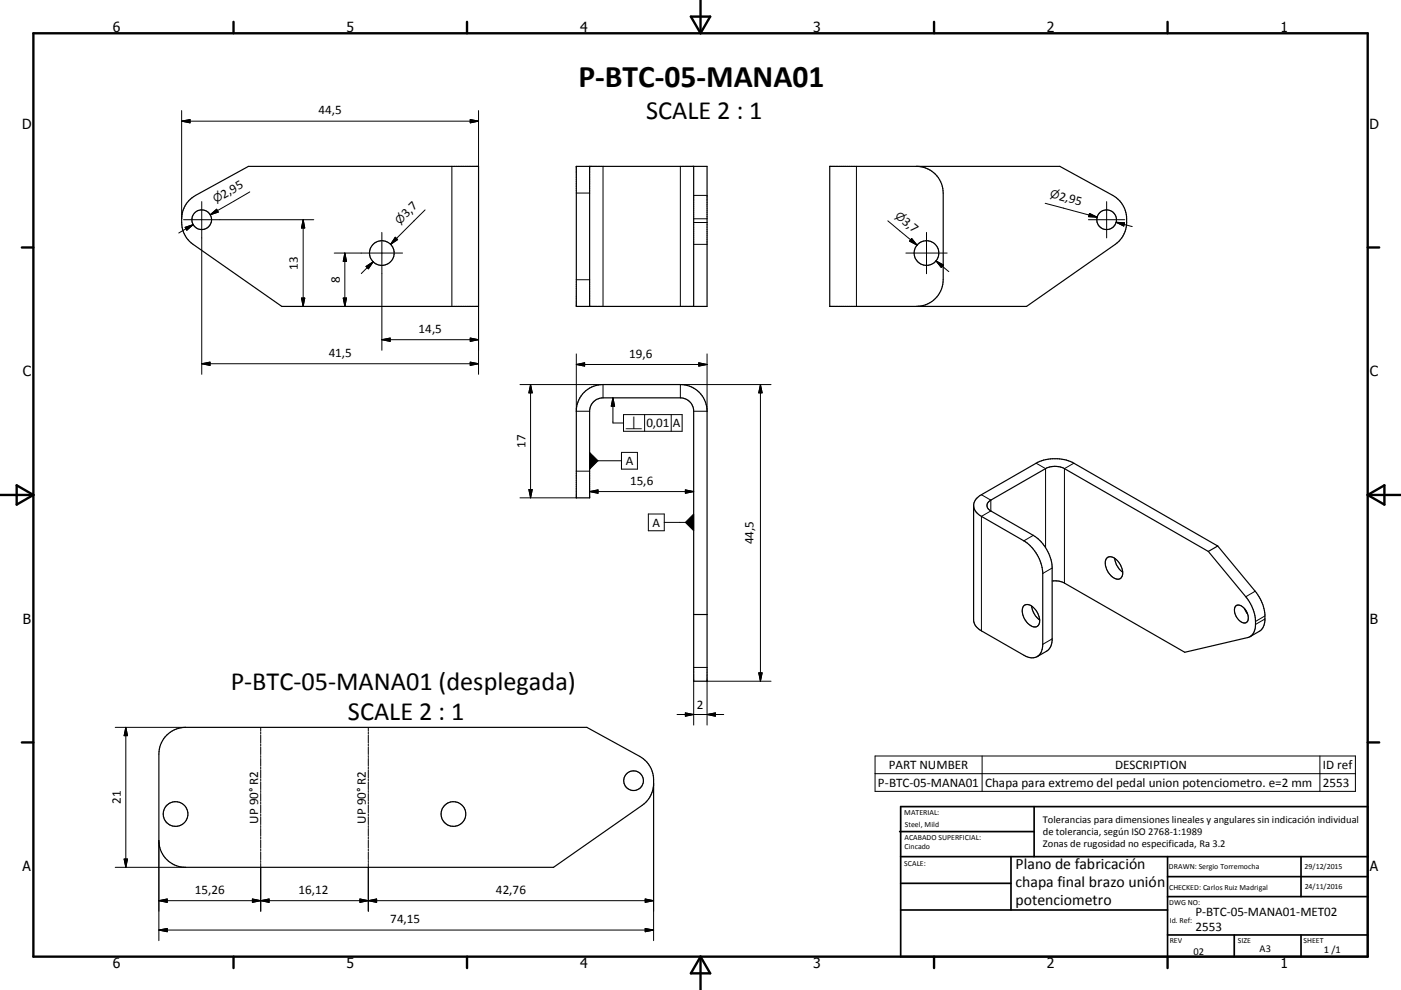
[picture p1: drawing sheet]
<svg xmlns="http://www.w3.org/2000/svg" width="420mm" height="297mm" viewBox="0 0 420 297" stroke-linecap="round" stroke-linejoin="round" font-family="sans-serif">
<g fill="none" stroke="#000" stroke-width=".36">
<path d="M172.8 49.9h39.2v42h-39.2zM176.8 49.9v42M208 49.9v42M248.8 49.9h69l15.8 8.7a9 9 0 0 1 .8 14.7l-26.6 18.6h-59zM274.8 49.9a8 8 0 0 1 8 8v26a8.1 8.1 0 0 1-8 8M56.6 60.3l2-1.7 15.9-8.7h69v42h-59l-26.6-18.6a9.1 9.1 0 0 1-1.3-13zM175.1 117.7a7.9 7.9 0 0 1 5.7-2.3h23.2a8 8 0 0 1 8 8v81h-4v-81a4 4 0 0 0-4-4h-23.2a4 4 0 0 0-4 4v26h-4v-26a8.1 8.1 0 0 1 2.3-5.7zM291.9 151.7a3.9 3.9 0 0 1 2.3-3.3l16.4-9.4a12.4 12.4 0 0 1 11.4 0l43.1 24.8M291.9 151.7a3.9 3.9 0 0 0 2.3 3.2l12.8 7.4a12.4 12.4 0 0 1 5.6 9.7v21.3a4.2 4.2 0 0 1-1.6 3.7M291.9 151.7v34.3a3.9 3.9 0 0 0 2.3 3.3l12.8 7.3a4 4 0 0 0 4 .4M315.4 174.3a5.9 5.9 0 0 1 3.7 .6l36.1 20.8 19.6-4.7M332 167.3a2.88 2.88 0 0 1 3.6 1.7 3.6 3.6 0 0 1 .3 4.6 3.2 3.2 0 0 1-3.7-2 3.6 3.6 0 0 1-.2-4.3z"/>
<path d="M334.2 167.5a5.9 5.9 0 0 0 2.4 4.2M362.3 165.4l11.2 13.6a11.2 11.2 0 0 1 2.4 10.8l-1.1 1.2M362.3 165.4l-43.2-24.8a6.2 6.2 0 0 0-5.6 0l-16.4 9.4a1.72 1.72 0 0 0-1.2 1.7 1.72 1.72 0 0 0 1.2 1.6l12.7 7.3a12.5 12.5 0 0 1 5.6 9.8v21.8a4 4 0 0 1-1.6 3.2l-2.9 1.6M365.1 163.8l11.2 13.6a12.7 12.7 0 0 1 2.9 8.8 4 4 0 0 1-1.6 3.2l-2.9 1.6M365.1 163.8l-2.8 1.6M208 184.4h4M306.9 181.8a2.01 2.01 0 0 1 2.9 .5 4.4 4.4 0 0 1 1.4 5.4 2.16 2.16 0 0 1-3-.6 4.6 4.6 0 0 1-1.3-5.3zM309.3 181.8a6.1 6.1 0 0 0 2.4 4.2M370.4 181.9a1.91 1.91 0 0 1 2.9 .9 3.1 3.1 0 0 1 .4 3.9 2.57 2.57 0 0 1-3.1-1.8 3.1 3.1 0 0 1-.2-3zM373.2 182.7l.8 1.4M50 220.6a7.8 7.8 0 0 1 5.6-2.4h120.3l15.9 8.7a8.9 8.9 0 0 1 .7 14.7l-26.5 18.6h-110.4a8 8 0 0 1-8-8v-26a7.9 7.9 0 0 1 2.4-5.6z"/>
<circle cx="60.5" cy="65.9" r="2.96"/>
<circle cx="114.5" cy="75.9" r="3.7"/>
<circle cx="277.8" cy="75.9" r="3.7"/>
<circle cx="331.8" cy="65.9" r="2.96"/>
<circle cx="190" cy="234.2" r="2.95"/>
<circle cx="52.6" cy="244.2" r="3.7"/>
<circle cx="135.9" cy="244.2" r="3.7"/>
</g>
<g fill="none" stroke="#000" stroke-width=".3">
<path d="M54.5 36.3h89M54.5 36.3l2.5-.4v1zM54.5 33.2v32.4M141 35.9l2.5 .4-2.5 .6zM143.5 33.2v16.7M74.9 57.6l-11.9 6.8M135.5 49.9v42M172.8 57.9h4M180.8 49.9v42M204 49.9v42M208 58.6h4M256.8 49.9v42"/>
<path d="M55 65.9h39.1M55.5 68.2l2.4-.8-1.9 1.7zM57.9 67.4l-4.3 2.5M60.5 60.5v51.8M63 64.4l1.9-1.6 .5 .8zM65.2 63.2l-2.2 1.2M90.9 65.9v26M90.9 65.9l.5 2.5h-1zM100.2 75.9h20.5M103.4 75.9v16M103.4 75.9l.5 2.5h-1zM109.7 79.9l2.2-1.4-1.5 2.2z"/>
<path d="M111.9 78.5l-3.6 3.6M114.5 69.7v35.4M118.5 71.2l.7 .7-2.1 1.4zM118.9 71.5l-1.8 1.8M127.4 63l-10.3 10.3M208 66.8h4M208 73.3h4M208 65.6h4M266.2 66.2l8.7 7.3M271.6 75.9h12.4M273.3 71.6l1.6 1.9-2.2-1.2zM277.8 69.7v12.4"/>
<path d="M280.6 78.3l3.9 3.2M280.6 78.3l2.3 1.2-.7 .8zM313.4 61l15.5 4.2M326.3 65.9h10.9M326.5 64.5l2.4 .7M326.6 64l2.3 1.2-2.5-.2zM331.8 60.5v10.9M334.6 66.7l4.8 1.3M334.6 66.7l2.6 .2-.3 .9zM90.4 89.4h1l-.5 2.5zM102.9 89.4h1l-.5 2.5zM143.5 91.9v20.4"/>
<path d="M172.8 83.9h4M60.5 109.1h83M60.5 109.1l2.5-.5v1zM114.5 101.9h29M114.5 101.9l2.5-.5v1zM141 101.4l2.5 .5-2.5 .5zM141 108.6l2.5 .5-2.5 .5zM155.9 115.4h24.9v4M159.1 115.4v34M159.1 115.4l.5 2.5h-1zM172.8 106.2v17.2h4M172.8 109.4h39.2"/>
<path d="M172.8 109.4l2.5-.6v1zM183.8 119.4v7.5h3.1M183.8 119.4l.5 2.5h-1zM209.5 108.8l2.5 .6-2.5 .4zM212 106.2v17.2h-4M228 115.4l.5 2.5h-1zM228 115.4v89M231.2 115.4h-27.2v4M179.3 138.2h7M186.3 135.7h4.8v5h-4.8zM186.9 124.4h17.6v5h-17.6zM193.3 124.4v5"/>
<path d="M201.2 124.4v5M310.6 139l2.9 1.6v23.7M322 139l-2.9 1.6v34.3M155.9 149.4h16.9M158.6 146.9h1l-.5 2.5zM172.8 141.4h4M176.8 147.5h31.2M176.8 147.5l2.5-.5v1zM194.4 154.2h4.8v5h-4.8zM199.2 156.7h6.3M205.5 147l2.5 .5-2.5 .5zM294.2 148.4l2.9 1.6v3.3l-2.9 1.6v34.4"/>
<path d="M309.8 160.6l-2.8 1.7M315.4 170.4l-2.8 1.6M376.3 177.4l-2.8 1.6M315.4 191.7l-2.8 1.6M379.2 185.7l-2.8 1.6M379.2 184.8l-2.8 1.6M34.5 218.2h21.1M37.7 218.2v42M37.7 218.2l.5 2.5h-1zM78.2 218.2v1.2M78.2 219.7v.5M110.4 218.2v1.2"/>
<path d="M110.4 219.7v.5M203 214.4h14M205.5 213.9l2.5 .5-2.5 .5zM208 200.2h4M208 204.4v13.1M212 214.4l2.5-.5v1zM227.5 201.9h1l-.5 2.5zM231.2 204.4h-19.2v13.1M78.2 220.6v2.3M78.2 223.2v.6M78.2 224.1v2.3M78.2 226.7v.6"/>
<path d="M78.2 227.5v2.4M78.2 230.2v.6M78.2 231v2.4M78.2 233.7v.5M78.2 234.6v2.3M78.2 237.2v.6M78.2 238.1v2.3M110.4 220.6v2.3M110.4 223.2v.6M110.4 224.1v2.3M110.4 226.7v.6M110.4 227.5v2.4"/>
<path d="M110.4 230.2v.6M110.4 231v2.4M110.4 233.7v.5M110.4 234.6v2.3M110.4 237.2v.6M110.4 238.1v2.3M196 235.1v47.1M262.4 226.8h144v10.6h-144zM262.4 232.1h144M294.4 226.8v10.6M395.7 226.8v10.6M37.2 257.7h1l-.5 2.5z"/>
<path d="M47.6 252.2v30M78.2 240.7v.6M78.2 241.5v2.4M78.2 244.2v.6M78.2 245v2.4M78.2 247.7v.6M78.2 248.5v2.4M78.2 251.2v.6M78.2 252.1v2.3M78.2 254.7v.6M78.2 255.6v2.3M78.2 258.2v.6"/>
<path d="M78.2 259v14.4M110.4 240.7v.6M110.4 241.5v2.4M110.4 244.2v.6M110.4 245v2.4M110.4 247.7v.6M110.4 248.5v2.4M110.4 251.2v.6M110.4 252.1v2.3M110.4 254.7v.6M110.4 255.6v2.3M110.4 258.2v.6"/>
<path d="M110.4 259v14.4M34.5 260.2h21.1M47.6 270.2h148.4M47.6 270.2l2.5-.5v1zM47.6 279l2.5-.5v1zM47.6 279h148.4M75.7 269.7v1l5-1v1zM107.9 269.7l5 1v-1l-5 1zM193.4 269.7l2.6 .5-2.6 .5zM193.4 278.5l2.6 .5-2.6 .5z"/>
</g>
<g fill="none" stroke="#000" stroke-width=".71">
<path d="M10 10h400v277h-400zM70 6.6v3.4M140 6.6v3.4M207.1 5h5.8l-2.9 5zM210 0v10M280 6.6v3.4M350 6.6v3.4M6.6 74.2h3.4M410 74.2h3.5M0 148.5h10M5 145.6l5 2.9-5 2.9zM410 148.5h10.1"/>
<path d="M410 148.5l5.1-2.9v5.8zM6.6 222.7h3.4M410 222.7h3.5M70 287v3.4M140 287v3.4M210 287v10M210 287l2.9 5h-5.8zM280 287v3.4M350 287v3.4"/>
</g>
<g fill="none" stroke="#000" stroke-width=".51">
<path d="M269.7 249.5h40.3M270 242h140v45h-140zM270 257h140M303.1 257v16M310 242v15M350 257v30M390.1 257v12M270 265h33.1M270 273h80M350 269h60M350 263h60M350 280.5h60"/>
<path d="M370 280.5v6.5M390.1 280.5v6.5"/>
</g>
<g fill="#000" stroke="#000" stroke-width=".3">
<path d="M54.5 36.3l2.5-.4v1zM141 35.9l2.5 .4-2.5 .6zM55.5 68.2l2.4-.8-1.9 1.7zM63 64.4l1.9-1.6 .5 .8zM90.9 65.9l.5 2.5h-1zM103.4 75.9l.5 2.5h-1zM118.5 71.2l.7 .7-2.1 1.4zM273.3 71.6l1.6 1.9-2.2-1.2zM280.6 78.3l2.3 1.2-.7 .8zM326.6 64l2.3 1.2-2.5-.2zM334.6 66.7l2.6 .2-.3 .9zM90.4 89.4h1l-.5 2.5z"/>
<path d="M102.9 89.4h1l-.5 2.5zM109.7 79.9l2.2-1.4-1.5 2.2zM60.5 109.1l2.5-.5v1zM114.5 101.9l2.5-.5v1zM141 101.4l2.5 .5-2.5 .5zM141 108.6l2.5 .5-2.5 .5zM159.1 115.4l.5 2.5h-1zM172.8 109.4l2.5-.6v1zM209.5 108.8l2.5 .6-2.5 .4zM228 115.4l.5 2.5h-1zM183.8 119.4l.5 2.5h-1zM158.6 146.9h1l-.5 2.5z"/>
<path d="M176.8 135.7l2.5 2.5-2.5 2.5zM176.8 147.5l2.5-.5v1zM205.5 147l2.5 .5-2.5 .5zM208 154.2v5l-2.5-2.5zM205.5 213.9l2.5 .5-2.5 .5zM212 214.4l2.5-.5v1zM227.5 201.9h1l-.5 2.5zM37.7 218.2l.5 2.5h-1zM37.2 257.7h1l-.5 2.5zM47.6 270.2l2.5-.5v1zM47.6 279l2.5-.5v1zM75.7 269.7l2.5 .5-2.5 .5z"/>
<path d="M78.2 270.2l2.5-.5v1zM107.9 269.7l2.5 .5-2.5 .5zM110.4 270.2l2.5-.5v1zM193.4 269.7l2.6 .5-2.6 .5zM193.4 278.5l2.6 .5-2.6 .5z"/>
</g>
<text font-size="9.4" x="173.4" y="26.2">P-BTC-05-MANA01</text>
<g font-size="7.9">
<text x="193.7" y="35.7">SCALE 2 : 1</text>
<text x="69.2" y="207">P-BTC-05-MANA01 (desplegada)</text>
<text x="104.3" y="216.1">SCALE 2 : 1</text>
</g>
<g font-size="4.7">
<text x="304.5" y="260.9">Plano de fabricación</text>
<text x="304.5" y="266.2">chapa final brazo unión</text>
<text x="304.5" y="271.6">potenciometro</text>
</g>
<g font-size="4.2">
<text x="33.9" y="9.6">6</text>
<text x="103.9" y="9.6">5</text>
<text x="173.9" y="9.6">4</text>
<text x="243.8" y="9.6">3</text>
<text x="313.9" y="9.6">2</text>
<text x="383.9" y="9.6">1</text>
<text x="6.7" y="38.7">D</text>
<text x="410.5" y="38.7">D</text>
<text x="6.9" y="112.9">C</text>
<text x="410.7" y="112.9">C</text>
<text x="6.9" y="187.1">B</text>
<text x="410.7" y="187.1">B</text>
<text x="6.8" y="261.4">A</text>
<text x="410.7" y="261.4">A</text>
<text x="33.9" y="290.4">6</text>
<text x="103.9" y="290.4">5</text>
<text x="173.9" y="290.4">4</text>
<text x="243.8" y="290.4">3</text>
<text x="313.9" y="290.4">2</text>
<text x="383.9" y="290.4">1</text>
</g>
<g font-size="3.9">
<text x="95.5" y="34.3">44,5</text>
<text x="67.1" y="59.6" transform="rotate(-30 67.1 59.6)">2,95</text>
<text x="317.3" y="59.9" transform="rotate(15 317.3 59.9)">2,95</text>
<text x="121.9" y="65.5" transform="rotate(-45 121.9 65.5)">3,7</text>
<text x="270.3" y="66.9" transform="rotate(40 270.3 66.9)">3,7</text>
<text x="89.3" y="80.9" transform="rotate(-90 89.3 80.9)">13</text>
<text x="101.9" y="84.9" transform="rotate(-90 101.9 84.9)">8</text>
<text x="125.5" y="99.8">14,5</text>
<text x="98.6" y="107.1">41,5</text>
<text x="188.6" y="107.3">19,6</text>
<text x="193.8" y="128.2">0,01</text>
<text x="201.8" y="128.2">A</text>
<text x="157.6" y="134.4" transform="rotate(-90 157.6 134.4)">17</text>
<text x="187.6" y="139.5">A</text>
<text x="188.9" y="145.5">15,6</text>
<text x="195.7" y="158">A</text>
<text x="225.9" y="163.3" transform="rotate(-90 225.9 163.3)">44,5</text>
<text x="209" y="212.9">2</text>
<text x="266.4" y="230.7">PART NUMBER</text>
<text x="334.3" y="230.7">DESCRIPTION</text>
<text x="396.6" y="230.8">ID ref</text>
<text x="263.2" y="236.1">P-BTC-05-MANA01</text>
<text x="295.3" y="236.1">Chapa para extremo del pedal union potenciometro. e=2 mm</text>
<text x="396.6" y="236.1">2553</text>
<text x="36.2" y="241.2" transform="rotate(-90 36.2 241.2)">21</text>
<text x="77.4" y="247.1" transform="rotate(-90 77.4 247.1)">UP 90° R2</text>
<text x="109.6" y="247.1" transform="rotate(-90 109.6 247.1)">UP 90° R2</text>
<text x="58.4" y="268.1">15,26</text>
<text x="89.5" y="268.1">16,12</text>
<text x="148.7" y="268.1">42,76</text>
<text x="358.4" y="274.9">P-BTC-05-MANA01-MET02</text>
<text x="117" y="276.9">74,15</text>
<text x="358.4" y="279.4">2553</text>
</g>
<g font-size="3.3">
<text x="314.6" y="59.1" transform="rotate(15 314.6 59.1)">⌀</text>
<text x="64.7" y="61" transform="rotate(-30 64.7 61)">⌀</text>
<text x="268.1" y="65.1" transform="rotate(40 268.1 65.1)">⌀</text>
<text x="119.9" y="67.5" transform="rotate(-45 119.9 67.5)">⌀</text>
<text x="187.5" y="128.8">⟂</text>
</g>
<g font-size="3.1">
<text x="312.7" y="246.8">Tolerancias para dimensiones lineales y angulares sin indicación individual</text>
<text x="312.7" y="250.4">de tolerancia, según ISO 2768-1:1989</text>
<text x="312.7" y="254">Zonas de rugosidad no especificada, Ra 3.2</text>
<text x="357.8" y="286.5">02</text>
<text x="377.6" y="285.6">A3</text>
<text x="396.9" y="285.9">1 /1</text>
</g>
<g font-size="2.4">
<text x="271.1" y="244.4">MATERIAL:</text>
<text x="271.2" y="252">ACABADO SUPERFICIAL:</text>
<text x="271.3" y="248">Steel, Mild</text>
<text x="271.2" y="254.7">Cincado</text>
<text x="271.1" y="259.7">SCALE:</text>
<text x="350.4" y="260.8">DRAWN: Sergio Torremocha</text>
<text x="391.1" y="260.6">29/12/2015</text>
<text x="350.5" y="266.9">CHECKED: Carlos Ruiz Madrigal</text>
<text x="391.2" y="266.7">24/11/2016</text>
<text x="350.5" y="271.4">DWG NO:</text>
<text x="350.7" y="276.9">Id. Ref:</text>
<text x="350.7" y="282.8">REV</text>
<text x="371.1" y="282.9">SIZE</text>
<text x="390.8" y="283">SHEET</text>
</g>
</svg>
